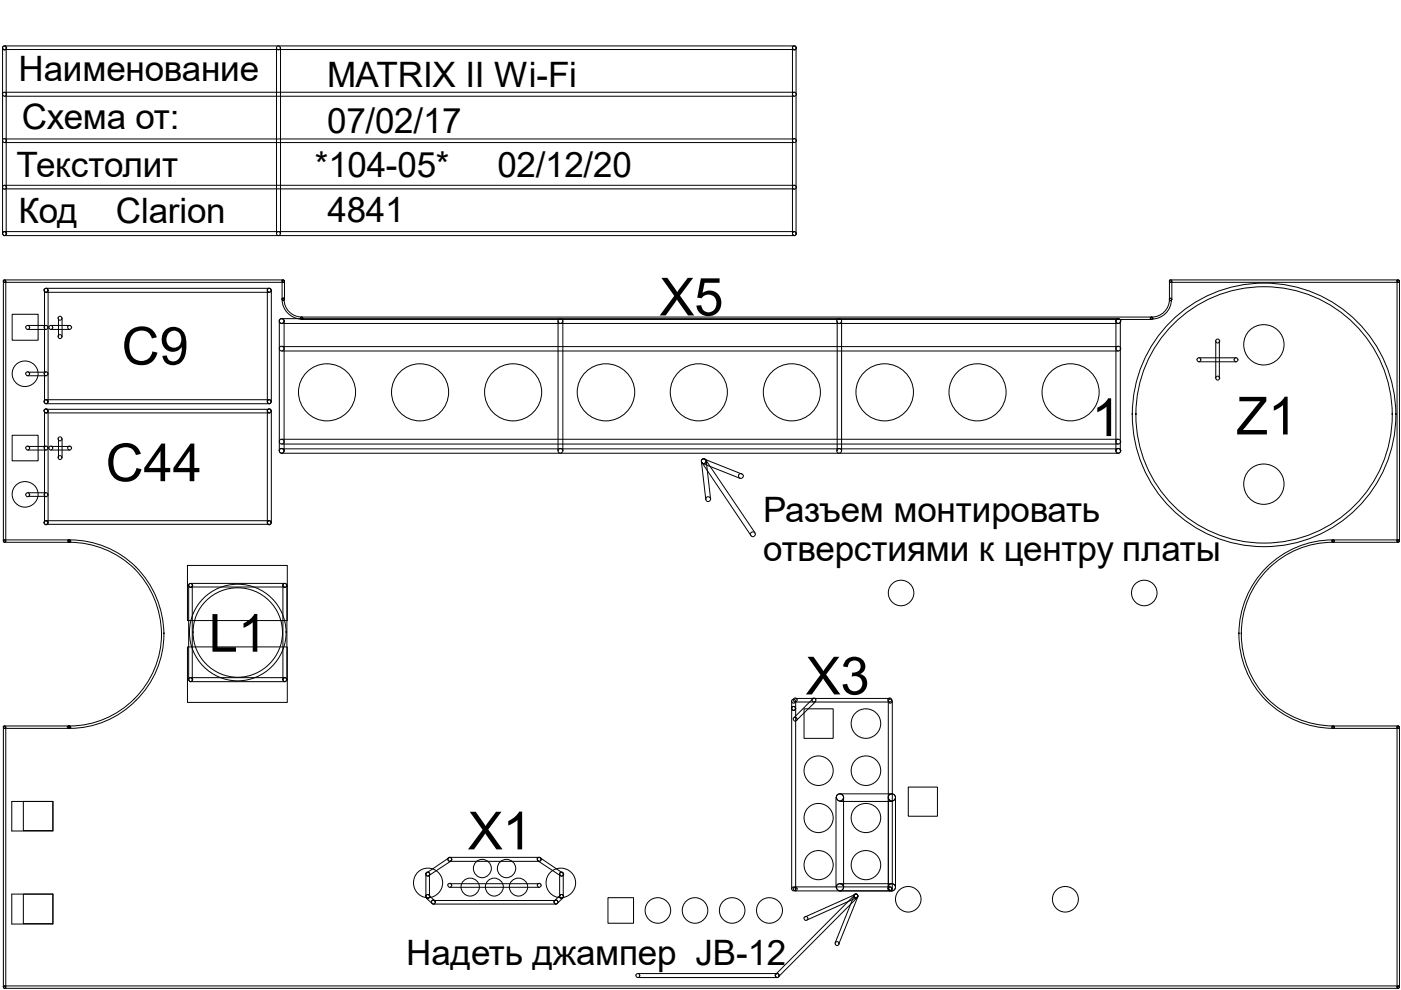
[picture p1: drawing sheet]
<svg xmlns="http://www.w3.org/2000/svg" width="297mm" height="210mm" viewBox="0 0 297 210" stroke-linecap="round" stroke-linejoin="round" font-family="sans-serif">
<g fill="none" stroke="#000" stroke-width=".21">
<path d="M.5 10.2v39.3M1 19.6h167.4M1 9.7h167.4M1 10.5h167.4M1.3 10.2v39.3M58.6 10.2v39.3M59.5 10.2v39.3M168 10.2v39.3M168.8 10.2v39.3M1 39.3h167.4M1 29.5h167.4M1 30.2h167.4"/>
<path d="M1 20.4h167.4M.7 59.6v55.1M.8 59.4l.4 .1-.1 .3h-.3zM1 59.4h59.1M1 59.9h59.1M1 49.1h167.4M1 50h167.4M1 40h167.4M1.2 59.6v55.1M59.8 59.6v3.8M59.9 59.4l.4 .1-.1 .3h-.3zM60.3 59.6v3.8"/>
<path d="M247.9 59.6v3.9M248 59.4l.4 .1v.3h-.4zM248.2 59.4h48.3M248.2 59.9h48.3M248.5 59.6v3.9M296.2 59.6v55.1M296.3 59.4l.4 .1-.1 .3h-.3zM296.7 59.6v55.1M2.6 66.6h5.5v5.5h-5.5zM5.9 78.9h3.9M5.9 79.7h3.9M5.9 69h3.9"/>
<path d="M5.9 69.8h3.9M9.4 61.6v23.6M9.8 61.1h47.3M9.8 62h47.3M10.2 61.6v23.6M10.8 69h4M10.8 69.8h4M12.4 67.5v3.9M13.2 67.5v3.9M56.7 61.6v23.6M57.5 61.6v23.6M59.2 68.1v27.5"/>
<path d="M59.7 73.5h177.4M59.7 74.4h177.4M59.7 67.6h177.4M59.7 68.6h177.4M59.8 63.4a4.2 4.2 0 0 0 4.1 4.2M59.8 63.4l.3-.2 .1 .2M59.8 63.4l.3 .4 .2-.3-.1-.1M59.9 63.2l.4 .1-.1 .3h-.3zM60.2 63.4a3.7 3.7 0 0 0 3.7 3.8M60.2 68.1v27.5M63.8 67.3l.4 .1-.1 .2h-.3zM64 67.7h180.1"/>
<path d="M118.3 68.1v27.5M119.3 68.1v27.5M177.5 68.1v27.5M178.4 68.1v27.5M236.6 68.1v27.5M237.5 68.1v27.5M243.9 67.3l.5 .1-.1 .2h-.4zM244 67.3l.5 .1-.1 .2h-.4zM247.9 63.4a3.8 3.8 0 0 1-3.8 3.8h-180.1M247.9 63.4l.3-.2 .2 .2M247.9 63.4l.3 .4 .3-.3-.1-.1M248.4 63.4a4.2 4.2 0 0 1-4.3 4.2"/>
<path d="M254.2 75.9h7.9M254.2 76.7h7.9M257.8 72.3v7.9M258.5 72.3v7.9M2.6 92.3h5.5v5.4h-5.5zM5.9 94.7h3.9M5.9 95.4h3.9M9.4 87.1v23.7M9.8 84.8h47.3M9.8 85.6h47.3M9.8 86.8h47.3M9.8 87.5h47.3"/>
<path d="M10.2 87.1v23.7M10.8 94.7h4M10.8 95.4h4M12.4 93v4M13.2 93v4M56.7 87.1v23.7M57.5 87.1v23.7M59.7 95.2h177.4M59.7 96.1h177.4M59.7 93.1h177.4M59.7 94.1h177.4M148.7 97.9l.9 8"/>
<path d="M148.8 98l10.4 15.5M149.1 98.3l7.8 3.1M149.4 97.4l7.9 3.1M149.6 97.5l10.5 15.4M149.7 97.7l1 8.1M.8 114.5l.4 .1-.1 .3h-.3zM1 114.5h13.6M1 115h13.6M5.9 104.5h3.9M5.9 105.2h3.9M9.8 110.4h47.3M9.8 111.2h47.3"/>
<path d="M14.4 114.5l.4 .1v.3h-.4zM14.6 114.5l.4 .1-.1 .3h-.3zM14.7 114.5h-.2a19.9 19.9 0 0 1 20.3 19.9v-.2a20.2 20.2 0 0 1-20.3 20.2h.2M14.7 115h-.2a19.4 19.4 0 0 1 19.7 19.4v-.2a19.7 19.7 0 0 1-19.7 19.7h.2M39.7 119.9h21.2v11.7h-21.2zM282.5 114.5l.4 .1-.1 .3h-.3zM282.6 114.5a19.9 19.9 0 0 0-19.9 19.9v-.2a19.9 19.9 0 0 0 19.9 20.2M282.6 115a19.4 19.4 0 0 0-19.4 19.4v-.2a19.4 19.4 0 0 0 19.4 19.7M282.7 114.5h13.8M282.7 115h13.8M296.3 114.5l.4 .1-.1 .3h-.3zM39.7 137.2h21.2v11.7h-21.2z"/>
<path d="M40 124.1v20M40.4 123.7h20M40.4 124.5h20M40.8 124.1v20M60 124.1v20M60.8 124.1v20M.7 154.2v55.1M.8 154l.4 .1-.1 .2h-.3zM1 153.9h13.5M1 154.4h13.5M1.2 154.2v55.1M14.3 154l.5 .1-.1 .2h-.4z"/>
<path d="M14.6 154l.4 .1-.1 .2h-.3zM40.4 143.7h20M40.4 144.5h20M167.8 148.7v39.8M168.6 148.1h20.1M168.6 148.8h20.1M168.7 148.7v39.8M170.5 150.3h6.2v6.2h-6.2zM172.3 148.2l-3.9 3.9M172.9 148.8l-4 3.9M188.3 148.7v39.8M189.2 148.7v39.8"/>
<path d="M282.5 154l.4 .1-.1 .2h-.3zM282.7 153.9h13.8M282.7 154.4h13.8M296.2 154.2v55.1M296.3 154l.4 .1-.1 .2h-.3zM296.7 154.2v55.1M2.5 169.9h8.7v6.3h-8.7zM4.9 169.9h6.3v6.2h-6.3zM177.2 169.1v19M178.1 169.9h11M178.1 168.3h11M178.9 169.1v19"/>
<path d="M189.9 169.1v19M192.6 166.9h6.2v6.2h-6.2zM2.5 189.6h8.7v6.3h-8.7zM4.9 189.6h6.3v6.2h-6.3zM90.3 185.3v4.8M90.4 190.4l1.2 1.1M91 189.8l1.2 1.2M91.1 185.3v4.8M91.9 190.9h26M91.9 191.7h26M95.2 181.9l-4.7 3.2M95.4 187.4h18.9"/>
<path d="M95.4 181.8h18.9M95.4 182.6h18.9M95.4 188.1h18.9M95.6 182.5l-4.7 3.2M114.1 182.5l4.7 3.2M114.5 181.9l4.7 3.2M118.7 185.3v4.8M118.7 189.8l-1.1 1.2M119.3 190.4l-1.2 1.1M119.4 185.3v4.8M128.9 190.3h5.4v5.4h-5.4zM168.6 188.9h20.5"/>
<path d="M168.6 188h20.1M178.1 187.4h11M181.1 189.7l-4 10.2M181.2 189.7l-16.7 16.9M181.3 189.7l-10.6 4.7M181.6 190.3l-10.5 4.8M181.8 190.2l-16.7 16.9M181.9 190.1l-4.1 10.1M.8 209.1l.4 .1-.1 .3h-.3zM1 209h295.5M1 209.5h295.5M135.3 206.4h29.5"/>
<path d="M135.3 207.3h29.5M296.3 209.1l.4 .1-.1 .3h-.3z"/>
<circle cx=".9" cy="10.2" r=".4"/>
<circle cx=".9" cy="20" r=".4"/>
<circle cx="59" cy="10.2" r=".4"/>
<circle cx="168.4" cy="20" r=".4"/>
<circle cx="168.4" cy="10.2" r=".4"/>
<circle cx=".9" cy="39.7" r=".4"/>
<circle cx=".9" cy="29.8" r=".4"/>
<circle cx="168.4" cy="39.7" r=".4"/>
<circle cx="168.4" cy="29.8" r=".4"/>
<circle cx=".9" cy="49.5" r=".4"/>
<circle cx="59" cy="49.5" r=".4"/>
<circle cx="168.4" cy="49.5" r=".4"/>
<circle cx="5.3" cy="79.2" r="2.74"/>
<circle cx="5.8" cy="79.2" r=".4"/>
<circle cx="5.8" cy="69.4" r=".4"/>
<circle cx="9.7" cy="79.2" r=".4"/>
<circle cx="9.7" cy="61.5" r=".4"/>
<circle cx="9.7" cy="69.4" r=".4"/>
<circle cx="10.7" cy="69.4" r=".4"/>
<circle cx="12.7" cy="67.5" r=".4"/>
<circle cx="12.7" cy="71.4" r=".4"/>
<circle cx="14.7" cy="69.4" r=".4"/>
<circle cx="57.1" cy="61.5" r=".4"/>
<circle cx="59.7" cy="73.9" r=".53"/>
<circle cx="59.7" cy="68.1" r=".53"/>
<circle cx="118.8" cy="68.1" r=".53"/>
<circle cx="177.9" cy="68.1" r=".53"/>
<circle cx="237.1" cy="68.1" r=".53"/>
<circle cx="237.1" cy="73.9" r=".53"/>
<circle cx="254.2" cy="76.3" r=".4"/>
<circle cx="258.1" cy="72.3" r=".4"/>
<circle cx="262" cy="76.3" r=".4"/>
<circle cx="268" cy="73.1" r="4.3"/>
<circle cx="5.8" cy="95" r=".4"/>
<circle cx="9.7" cy="87.1" r=".4"/>
<circle cx="9.7" cy="95" r=".4"/>
<circle cx="9.7" cy="85.2" r=".4"/>
<circle cx="10.7" cy="95" r=".4"/>
<circle cx="12.7" cy="97" r=".4"/>
<circle cx="12.7" cy="93" r=".4"/>
<circle cx="14.7" cy="95" r=".4"/>
<circle cx="57.1" cy="87.1" r=".4"/>
<circle cx="57.1" cy="85.2" r=".4"/>
<circle cx="59.7" cy="95.6" r=".53"/>
<circle cx="59.7" cy="93.6" r=".53"/>
<circle cx="69.3" cy="83.2" r="6.1"/>
<circle cx="89.1" cy="83.2" r="6.1"/>
<circle cx="108.8" cy="83.2" r="6.1"/>
<circle cx="118.8" cy="95.6" r=".53"/>
<circle cx="128.5" cy="83.2" r="6.1"/>
<circle cx="148.2" cy="83.2" r="6.1"/>
<circle cx="149.2" cy="97.8" r=".53"/>
<circle cx="167.9" cy="83.2" r="6.1"/>
<circle cx="177.9" cy="95.6" r=".53"/>
<circle cx="187.6" cy="83.2" r="6.1"/>
<circle cx="207.3" cy="83.2" r="6.1"/>
<circle cx="227" cy="83.2" r="6.1"/>
<circle cx="237.1" cy="95.6" r=".53"/>
<circle cx="237.1" cy="93.6" r=".53"/>
<circle cx="258.1" cy="80.2" r=".4"/>
<circle cx="268" cy="88" r="28"/>
<circle cx="268" cy="88" r="27.2"/>
<circle cx="5.3" cy="104.8" r="2.74"/>
<circle cx="5.8" cy="104.9" r=".4"/>
<circle cx="9.7" cy="104.9" r=".4"/>
<circle cx="9.7" cy="110.8" r=".4"/>
<circle cx="57.1" cy="110.8" r=".4"/>
<circle cx="150.1" cy="105.8" r=".53"/>
<circle cx="157.1" cy="100.9" r=".53"/>
<circle cx="159.6" cy="113.3" r=".53"/>
<circle cx="268" cy="102.6" r="4.3"/>
<circle cx="40.4" cy="124.1" r=".4"/>
<circle cx="50.4" cy="134.1" r="10.3"/>
<circle cx="50.4" cy="134.1" r="9.5"/>
<circle cx="60.4" cy="124.1" r=".4"/>
<circle cx="191" cy="125.7" r="2.71"/>
<circle cx="242.6" cy="125.7" r="2.71"/>
<circle cx="40.4" cy="144.1" r=".4"/>
<circle cx="60.4" cy="144.1" r=".4"/>
<circle cx="168.2" cy="148.7" r=".4"/>
<circle cx="168.2" cy="150.2" r=".4"/>
<circle cx="168.6" cy="148.4" r=".4"/>
<circle cx="168.6" cy="152.5" r=".4"/>
<circle cx="172.5" cy="148.4" r=".4"/>
<circle cx="183.6" cy="153.4" r="3.1"/>
<circle cx="188.6" cy="148.4" r=".4"/>
<circle cx="188.7" cy="148.7" r=".4"/>
<circle cx="173.5" cy="163.4" r="3.1"/>
<circle cx="173.6" cy="173.4" r="3.1"/>
<circle cx="178.1" cy="169.1" r=".77"/>
<circle cx="183.6" cy="163.4" r="3.1"/>
<circle cx="183.6" cy="173.4" r="3.1"/>
<circle cx="189.1" cy="169.1" r=".77"/>
<circle cx="90.7" cy="185.3" r=".4"/>
<circle cx="90.7" cy="190.1" r=".4"/>
<circle cx="90.7" cy="187.2" r="3.1"/>
<circle cx="91.9" cy="191.3" r=".4"/>
<circle cx="95.3" cy="182.2" r=".4"/>
<circle cx="95.3" cy="187.7" r=".4"/>
<circle cx="99.7" cy="188.1" r="1.93"/>
<circle cx="102.2" cy="184.1" r="1.93"/>
<circle cx="104.8" cy="188.1" r="1.91"/>
<circle cx="107.4" cy="184.1" r="1.95"/>
<circle cx="110" cy="188.1" r="1.93"/>
<circle cx="114.3" cy="187.7" r=".4"/>
<circle cx="114.3" cy="182.2" r=".4"/>
<circle cx="117.8" cy="191.3" r=".4"/>
<circle cx="118.9" cy="187.2" r="3.1"/>
<circle cx="119" cy="185.3" r=".4"/>
<circle cx="119" cy="190.1" r=".4"/>
<circle cx="139.5" cy="193" r="2.71"/>
<circle cx="147.4" cy="193" r="2.71"/>
<circle cx="155.2" cy="193" r="2.71"/>
<circle cx="163.2" cy="193" r="2.74"/>
<circle cx="168.2" cy="188.5" r=".4"/>
<circle cx="168.6" cy="188.5" r=".4"/>
<circle cx="170.8" cy="194.7" r=".4"/>
<circle cx="173.6" cy="183.4" r="3.1"/>
<circle cx="178.1" cy="188.1" r=".77"/>
<circle cx="181.4" cy="189.9" r=".4"/>
<circle cx="181.4" cy="190" r=".4"/>
<circle cx="183.6" cy="183.4" r="3.1"/>
<circle cx="188.6" cy="188.5" r=".4"/>
<circle cx="188.7" cy="188.5" r=".4"/>
<circle cx="189.1" cy="188.1" r=".77"/>
<circle cx="192.6" cy="190.7" r="2.71"/>
<circle cx="225.9" cy="190.7" r="2.74"/>
<circle cx="135.2" cy="206.8" r=".4"/>
<circle cx="164.7" cy="206.8" r=".4"/>
<circle cx="177.4" cy="200.1" r=".4"/>
</g>
<g font-size="11.1">
<text x="139.8" y="66.9">X5</text>
<text x="25.8" y="77.3">C9</text>
<text x="231.4" y="92.5">1</text>
<text x="262.1" y="92.1">Z1</text>
<text x="22.4" y="102">C44</text>
<text x="44.2" y="138.2">L1</text>
<text x="170.8" y="147.2">X3</text>
<text x="99.2" y="180.1">X1</text>
</g>
<g font-size="7.4">
<text x="3.9" y="17.2">Наименование</text>
<text x="69.4" y="18.4">MATRIX II Wi-Fi</text>
<text x="4.6" y="27.3">Схема от:</text>
<text x="69.4" y="28.3">07/02/17</text>
<text x="3.5" y="37.4">Текстолит</text>
<text x="66.8" y="37.4">*104-05*</text>
<text x="105.4" y="37.4">02/12/20</text>
<text x="3.9" y="47.2">Код</text>
<text x="24.6" y="47.2">Clarion</text>
<text x="69.5" y="47.1">4841</text>
<text x="161.8" y="110.7">Разъем монтировать</text>
<text x="161.8" y="119">отверстиями к центру платы</text>
<text x="86.1" y="204.6">Надеть джампер JB-12</text>
</g>
</svg>
